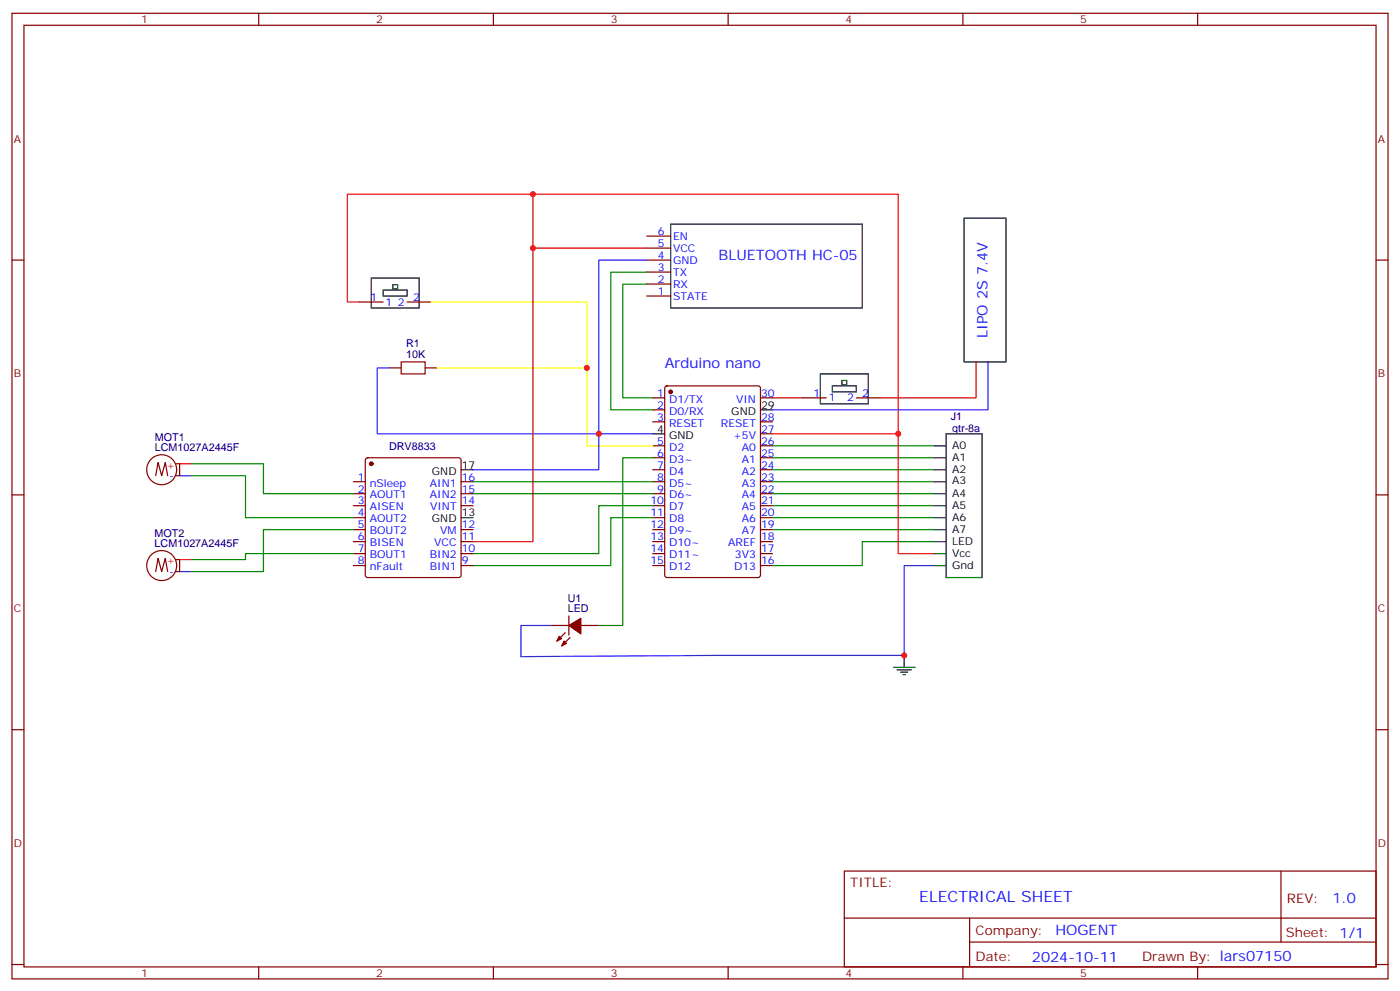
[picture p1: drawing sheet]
<svg xmlns="http://www.w3.org/2000/svg" width="412mm" height="292mm" viewBox="0 0 412 292" stroke-linecap="round" stroke-linejoin="round" font-family="sans-serif">
<g fill="none" stroke="#870000" stroke-width=".35">
<path d="M3.5 3.9h405.4v284.4h-405.4zM7.1 7.4h398.2v277.3h-398.2zM76.2 3.9v3.5M145.3 3.9v3.5M214.5 3.9v3.5M283.6 3.9v3.5M352.8 3.9v3.5M3.5 76.6h3.6M405.3 76.6h3.6M192.3 117.2h3.5M196 113.8l.5-.2h26.8l.7 .5v55.3l-.4 .6-27.1 .1-.7-.5v-55.3zM224 117.2h3.5"/>
<path d="M51.9 136.6h1v3.5h-1M107.8 135l.5-.2h26.8l.5 .2 .2 .5v33.9l-.2 .5-.5 .2h-26.8l-.5-.3-.2-.4v-33.9zM192.3 120.7h3.5M192.3 124.2h3.5M192.3 131.3h3.5M192.3 134.8h3.5M192.3 138.3h3.5M224 124.2h3.5M224 131.3h3.5M224 134.8h3.5M224 138.3h3.5M224 127.7h3.5"/>
<path d="M3.5 145.7h3.6M45.9 140.1l.7-3.9 1 3.9 1.1-3.9 .7 3.9M104.1 141.9h3.5M104.1 145.4h3.5M104.1 148.9h3.5M104.1 152.4h3.5M104.1 156h3.5M104.1 159.5h3.5M135.8 141.9h3.5M135.8 145.4h3.5M135.8 148.9h3.5M135.8 156h3.5"/>
<path d="M135.8 159.5h3.5M192.3 141.9h3.5M192.3 145.4h3.5M192.3 148.9h3.5M192.3 152.4h3.5M192.3 156h3.5M192.3 159.5h3.5M224 141.9h3.5M224 145.4h3.5M224 148.9h3.5M224 152.4h3.5M224 156h3.5"/>
<path d="M224 159.5h3.5M405.3 145.7h3.6M45.9 168.3l.7-3.9 1 3.9 1.1-3.9 .7 3.9M51.9 164.8h1v3.5h-1M104.1 163h3.5M104.1 166.5h3.5M135.8 163h3.5M135.8 166.5h3.5M192.3 163h3.5M192.3 166.5h3.5M224 163h3.5M224 166.5h3.5"/>
<path d="M3.5 214.9h3.6M405.3 214.9h3.6M248.7 256.5h156.6v28.2h-156.6zM377.3 256.5v20.9M248.7 270.4h156.5M285.6 277.4h119.6M285.6 270.4v14.1M3.5 284h3.6M76.2 284.7v3.6M145.3 284.7v3.6M214.5 284.7v3.6M283.6 284.7v3.6"/>
<path d="M352.8 284.7v3.6M405.3 284h3.6"/>
<circle cx="47.6" cy="138.3" r="4.4"/>
<circle cx="47.6" cy="166.5" r="4.4"/>
</g>
<g fill="#870000" stroke="#870000" stroke-width=".35">
<circle cx="197.6" cy="115.4" r=".53"/>
<circle cx="109.4" cy="136.6" r=".53"/>
</g>
<path d="M135.8 138.3h3.5M192.3 127.7h3.5M224 120.7h3.5M135.8 152.4h3.5M263.2 196.5h6.3M264.2 197.2h4.3M265.3 197.9h2.1M266 198.6h.7M266.3 193v3.5" fill="none" stroke="#000" stroke-width=".35"/>
<path d="M52.9 140.1h3.5M52.9 168.3h3.5" fill="none" stroke="#00f" stroke-width=".35"/>
<path d="M52.9 136.6h3.5M52.9 164.8h3.5" fill="none" stroke="#f00" stroke-width=".35"/>
<path d="M56.4 136.6h21.2v8.8h26.5M227.5 131.3h47.7M227.5 134.8h47.7M227.5 138.3h47.7M56.4 140.1h15.9v12.3h31.8M104.1 156h-26.5v12.3h-21.2M227.5 141.9h47.7M227.5 145.4h47.7M227.5 148.9h47.7M227.5 152.4h47.7M227.5 156h47.7M104.1 163h-31.8v1.8h-15.9" fill="none" stroke="#008700" stroke-width=".35"/>
<path d="M275.2 166.5h-8.9v26.5h-56.4l-56.4 .4" fill="none" stroke="#30f" stroke-width=".35"/>
<path d="M278.7 127.7h10.6v42.4h-10.6z" fill="#fff" stroke="#000" stroke-width=".35"/>
<g fill="none" stroke="#000" stroke-width=".35">
<path d="M197.6 66h56.4v24.7h-56.4zM284 64.2h12.3v42.4h-12.3zM109.4 81.9h14.1v8.8h-14.1zM112.9 85.4h7v1.8h-7zM115.7 83.8h1.4v1.3h-1.4zM241.7 110.1h14.1v8.8h-14.1zM245.2 113.6h7v1.8h-7zM248 112h1.4v1.3h-1.4zM275.2 131.3h3.5M275.2 134.8h3.5M275.2 138.3h3.5M275.2 141.9h3.5"/>
<path d="M275.2 145.4h3.5M275.2 159.5h3.5M275.2 156h3.5M275.2 152.4h3.5M275.2 148.9h3.5M275.2 166.5h3.5M275.2 163h3.5"/>
</g>
<path d="M190.5 83.6h-7.1v33.6h8.9M190.5 80.1h-10.6v40.6h12.4M192.3 134.8h-8.9v49.4h-7M139.3 141.9h53M139.3 145.4h53M192.3 148.9h-15.9v14.1h-37.1M192.3 152.4h-12.4v14.1h-40.6M275.2 159.5h-21.2v7h-26.5" fill="none" stroke="#008700" stroke-width=".35"/>
<g fill="none" stroke="#870000" stroke-width=".35">
<path d="M190.5 76.6h7.1M190.5 73.1h7.1M190.5 69.5h7.1M105.8 88.9h7.1M119.9 88.9h7.1M190.5 87.2h7.1M190.5 83.6h7.1M190.5 80.1h7.1M114.7 108.3h3.5M125.2 108.3h3.6M236.4 117.2h7M252.2 117.2h7.1"/>
<path d="M162.3 184.2h5.3M166.5 186.3l-2.5 2.5M167.6 181.4v5.6M167.9 187.7l-2.4 2.5M171.1 184.2h5.3"/>
</g>
<path d="M190.5 76.6h-14.1v51.1h15.9M291 106.6v14.1h-63.5M176.4 127.7v10.6h-37.1M162.3 184.2h-8.8v9.2" fill="none" stroke="#30f" stroke-width=".35"/>
<path d="M157 57.2h-54.7v31.7h3.5M190.5 73.1h-33.5v-15.9h107.6v70.5h-37.1M264.6 127.7v35.3h10.6" fill="none" stroke="#f00" stroke-width=".35"/>
<path d="M118.2 106.6h7v3.5h-7z" fill="none" stroke="#a10000" stroke-width=".35"/>
<path d="M127 88.9h45.9v42.4h19.4M128.8 108.3h44.1" fill="none" stroke="#ff0" stroke-width=".35"/>
<path d="M114.7 108.3h-3.6v19.4h65.3" fill="none" stroke="#33f" stroke-width=".35"/>
<g fill="#870000" stroke="#870000" stroke-width=".35">
<path d="M167.6 184.2l3.5-2.1v4.6z"/>
<path d="M166.2 188.8l.7 .7-1.4 .7z"/>
<path d="M164.7 187.4l.8 .7-1.5 .7z"/>
</g>
<path d="M157 73.1v86.4h-17.7M227.5 117.2h8.9M287.5 106.6v10.6h-28.2" fill="none" stroke="#c00" stroke-width=".35"/>
<g fill="#c00">
<circle cx="172.9" cy="108.3" r=".88"/>
<circle cx="176.4" cy="127.7" r=".88"/>
<circle cx="266.3" cy="193" r=".88"/>
<circle cx="264.6" cy="127.7" r=".88"/>
<circle cx="157" cy="57.2" r=".88"/>
<circle cx="157" cy="73.1" r=".88"/>
</g>
<text font-size="4.6" fill="#00f" x="270.8" y="265.5">ELECTRICAL SHEET</text>
<g font-size="4.2" fill="#00f">
<text x="211.7" y="76.6">BLUETOOTH HC-05</text>
<text x="290.9" y="99.7" transform="rotate(-90 290.9 99.7)">LIPO 2S 7.4V</text>
<text x="195.8" y="108.3">Arduino nano</text>
<text x="392.5" y="265.8">1.0</text>
<text x="310.9" y="275.3">HOGENT</text>
<text x="304" y="283.1">2024-10-11</text>
</g>
<g font-size="3.9" fill="#800">
<text x="250.5" y="261.1">TITLE:</text>
<text x="379.1" y="265.8">REV:</text>
<text x="287.4" y="275.3">Company:</text>
<text x="378.7" y="275.9">Sheet: 1/1</text>
<text x="287.4" y="283">Date:</text>
<text x="336.4" y="283.1">Drawn By: lars07150</text>
</g>
<g font-size="3.2" fill="#800">
<text x="41.6" y="6.9">1</text>
<text x="110.8" y="6.9">2</text>
<text x="179.9" y="6.9">3</text>
<text x="249.1" y="6.9">4</text>
<text x="318.2" y="6.9">5</text>
<text x="4.1" y="42">A</text>
<text x="405.9" y="42">A</text>
<text x="4.1" y="111.2">B</text>
<text x="405.9" y="111.2">B</text>
<text x="4.1" y="180.3">C</text>
<text x="405.9" y="180.3">C</text>
<text x="4.1" y="249.4">D</text>
<text x="405.9" y="249.4">D</text>
<text x="41.6" y="287.7">1</text>
<text x="110.8" y="287.7">2</text>
<text x="179.9" y="287.7">3</text>
<text x="249.1" y="287.7">4</text>
<text x="318.2" y="287.7">5</text>
</g>
<g font-size="3.2" fill="#00f">
<text x="193.8" y="69.2">6</text>
<text x="198.3" y="70.6">EN</text>
<text x="193.8" y="76.2">4</text>
<text x="193.8" y="72.7">5</text>
<text x="198.3" y="77.6">GND</text>
<text x="198.3" y="74.1">VCC</text>
<text x="193.8" y="83.3">2</text>
<text x="193.8" y="79.8">3</text>
<text x="198.3" y="81.2">TX</text>
<text x="109.1" y="88.6">1</text>
<text x="113.6" y="90">1</text>
<text x="117.2" y="90">2</text>
<text x="121.7" y="88.6">2</text>
<text x="193.8" y="86.8">1</text>
<text x="198.3" y="88.2">STATE</text>
<text x="198.3" y="84.7">RX</text>
<text x="193.6" y="116.8">1</text>
<text x="197.1" y="118.6">D1/TX</text>
<text x="216.8" y="118.6">VIN</text>
<text x="224.2" y="116.8">30</text>
<text x="239.6" y="116.8">1</text>
<text x="244.1" y="118.2">1</text>
<text x="249.5" y="118.2">2</text>
<text x="254" y="116.8">2</text>
<text x="193.6" y="120.3">2</text>
<text x="193.6" y="123.9">3</text>
<text x="197.1" y="122.1">D0/RX</text>
<text x="197.1" y="125.6">RESET</text>
<text x="212.4" y="125.6">RESET</text>
<text x="224.2" y="123.9">28</text>
<text x="193.6" y="130.9">5</text>
<text x="215.9" y="129.2">+5V</text>
<text x="224.2" y="130.9">26</text>
<text x="224.2" y="127.4">27</text>
<text x="193.6" y="134.4">6</text>
<text x="193.6" y="138">7</text>
<text x="197.1" y="132.7">D2</text>
<text x="197.1" y="136.2">D3~</text>
<text x="218.5" y="136.2">A1</text>
<text x="218.5" y="132.7">A0</text>
<text x="224.2" y="138">24</text>
<text x="224.2" y="134.4">25</text>
<text x="49.8" y="141.1">-</text>
<text x="105.4" y="141.5">1</text>
<text x="108.9" y="143.3">nSleep</text>
<text x="126.6" y="143.3">AIN1</text>
<text x="136" y="141.5">16</text>
<text x="193.6" y="141.5">8</text>
<text x="197.1" y="139.7">D4</text>
<text x="197.1" y="143.3">D5~</text>
<text x="218.5" y="143.3">A3</text>
<text x="218.5" y="139.7">A2</text>
<text x="224.2" y="141.5">23</text>
<text x="105.4" y="145">2</text>
<text x="105.4" y="148.6">3</text>
<text x="108.9" y="146.8">AOUT1</text>
<text x="126.6" y="146.8">AIN2</text>
<text x="136" y="148.6">14</text>
<text x="136" y="145">15</text>
<text x="191.6" y="148.6">10</text>
<text x="193.6" y="145">9</text>
<text x="197.1" y="146.8">D6~</text>
<text x="218.5" y="146.8">A4</text>
<text x="224.2" y="148.6">21</text>
<text x="224.2" y="145">22</text>
<text x="105.4" y="152.1">4</text>
<text x="105.4" y="155.6">5</text>
<text x="108.9" y="150.3">AISEN</text>
<text x="108.9" y="153.8">AOUT2</text>
<text x="126.7" y="150.3">VINT</text>
<text x="136" y="155.6">12</text>
<text x="191.6" y="152.1">11</text>
<text x="191.6" y="155.6">12</text>
<text x="197.1" y="150.3">D7</text>
<text x="197.1" y="153.8">D8</text>
<text x="218.5" y="153.8">A6</text>
<text x="218.5" y="150.3">A5</text>
<text x="224.2" y="155.6">19</text>
<text x="224.2" y="152.1">20</text>
<text x="105.4" y="159.1">6</text>
<text x="108.9" y="157.4">BOUT2</text>
<text x="108.9" y="160.9">BISEN</text>
<text x="127.9" y="160.9">VCC</text>
<text x="129.7" y="157.4">VM</text>
<text x="136" y="159.1">11</text>
<text x="191.6" y="159.1">13</text>
<text x="197.1" y="157.4">D9~</text>
<text x="197.1" y="160.9">D10~</text>
<text x="214.5" y="160.9">AREF</text>
<text x="218.5" y="157.4">A7</text>
<text x="224.2" y="159.1">18</text>
<text x="105.4" y="162.7">7</text>
<text x="105.4" y="166.2">8</text>
<text x="108.9" y="164.4">BOUT1</text>
<text x="108.9" y="168">nFault</text>
<text x="126.6" y="168">BIN1</text>
<text x="126.6" y="164.4">BIN2</text>
<text x="136" y="166.2">9</text>
<text x="136" y="162.7">10</text>
<text x="191.6" y="162.7">14</text>
<text x="191.6" y="166.2">15</text>
<text x="197.1" y="164.4">D11~</text>
<text x="197.1" y="168">D12</text>
<text x="216.2" y="168">D13</text>
<text x="216.5" y="164.4">3V3</text>
<text x="224.2" y="166.2">16</text>
<text x="224.2" y="162.7">17</text>
<text x="49.8" y="169.4">-</text>
</g>
<g font-size="3.2" fill="#000080">
<text x="119.6" y="105.5">10K</text>
<text x="119.6" y="102.3">R1</text>
<text x="280.1" y="123.6">J1</text>
<text x="45.6" y="129.8">MOT1</text>
<text x="280.5" y="127.3">qtr-8a</text>
<text x="45.6" y="132.9">LCM1027A2445F</text>
<text x="114.6" y="132.4">DRV8833</text>
<text x="45.5" y="161.1">LCM1027A2445F</text>
<text x="45.5" y="158">MOT2</text>
<text x="167.2" y="177.2">U1</text>
<text x="167.2" y="180.3">LED</text>
</g>
<g font-size="3.2">
<text x="215.4" y="122.1">GND</text>
<text x="224.2" y="120.3">29</text>
<text x="193.6" y="127.4">4</text>
<text x="197.1" y="129.2">GND</text>
<text x="136" y="138">17</text>
<text x="280.5" y="132.2">A0</text>
<text x="280.5" y="135.7">A1</text>
<text x="127.2" y="139.7">GND</text>
<text x="280.5" y="139.2">A2</text>
<text x="280.5" y="142.6">A3</text>
<text x="280.5" y="146.3">A4</text>
<text x="280.5" y="149.8">A5</text>
<text x="127.2" y="153.8">GND</text>
<text x="136" y="152.1">13</text>
<text x="280.5" y="153.3">A6</text>
<text x="280.5" y="156.9">A7</text>
<text x="280.5" y="160.4">LED</text>
<text x="280.5" y="163.9">Vcc</text>
<text x="280.5" y="167.5">Gnd</text>
</g>
<g font-size="3.2" fill="#f00">
<text x="49" y="138">+</text>
<text x="49" y="166.2">+</text>
</g>
</svg>
